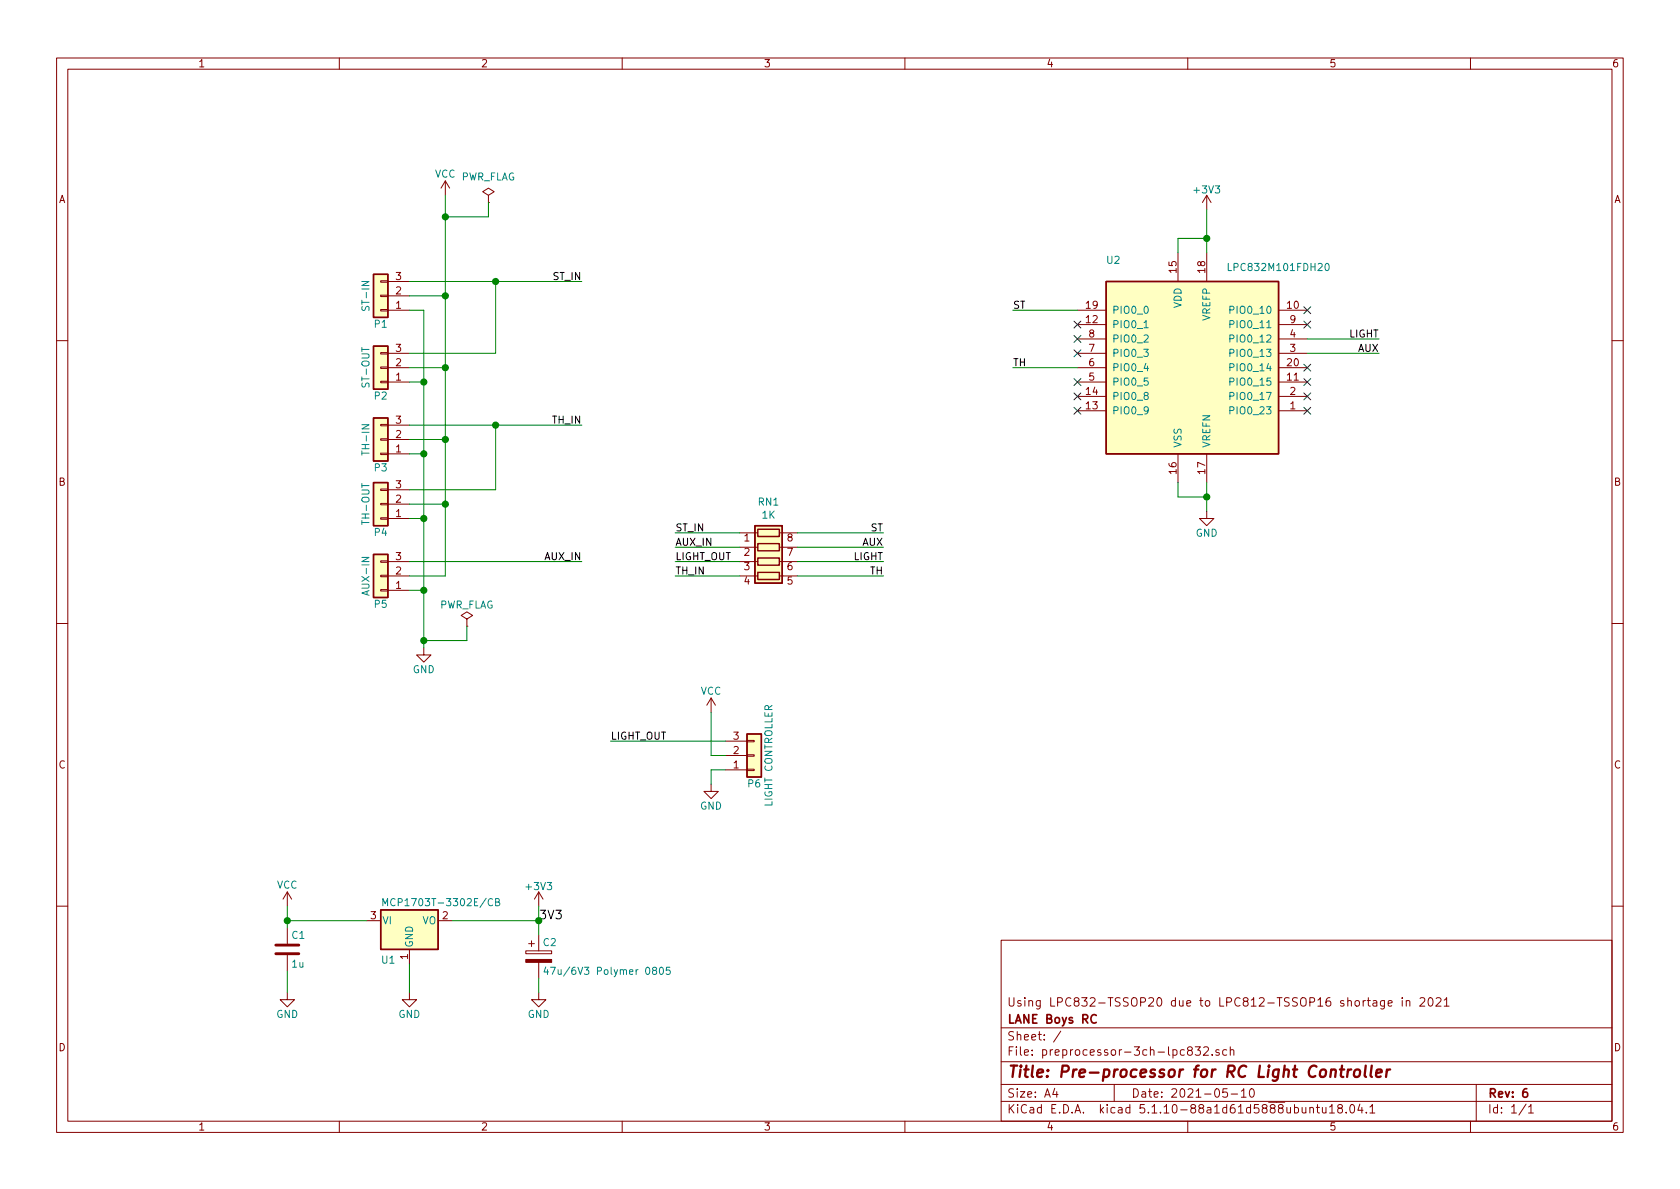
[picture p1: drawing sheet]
EESchema Schematic File Version 4
EELAYER 30 0
EELAYER END
$Descr A4 11693 8268
encoding utf-8
Sheet 1 1
Title "Pre-processor for RC Light Controller"
Date "2021-05-10"
Rev "6"
Comp "LANE Boys RC"
Comment1 "Using LPC832-TSSOP20 due to LPC812-TSSOP16 shortage in 2021"
Comment2 ""
Comment3 ""
Comment4 ""
$EndDescr
$Comp
L Regulator_Linear:MCP1703A-3302_SOT23 U1
U 1 1
P 2850 6400
F 0 "U1" H 2650 6100 50  0000 L BNN
F 1 "MCP1703T-3302E/CB" H 2650 6500 50  0000 L BNN
F 2 "Package_TO_SOT_SMD:SOT-23W" H 3000 5950 30  0001 C CNN
F 3 "" H 2850 6400 60  0000 C CNN
	1    2850 6400
	1    0    0    -1  
$EndComp
$Comp
L Connector_Generic:Conn_01x03 P1
U 1 1
P 2650 2050
F 0 "P1" H 2650 2250 50  0000 C CNN
F 1 "ST-IN" V 2750 2050 50  0000 C CNN
F 2 "Pin_Headers:Pin_Header_Straight_1x03_Pitch2.54mm" H 2650 2050 50  0001 C CNN
F 3 "" H 2650 2050 50  0000 C CNN
	1    2650 2050
	-1   0    0    1   
$EndComp
$Comp
L Connector_Generic:Conn_01x03 P2
U 1 1
P 2650 2550
F 0 "P2" H 2650 2750 50  0000 C CNN
F 1 "ST-OUT" V 2750 2550 50  0000 C CNN
F 2 "Pin_Headers:Pin_Header_Straight_1x03_Pitch2.54mm" H 2650 2550 50  0001 C CNN
F 3 "" H 2650 2550 50  0000 C CNN
	1    2650 2550
	-1   0    0    1   
$EndComp
$Comp
L Connector_Generic:Conn_01x03 P3
U 1 1
P 2650 3050
F 0 "P3" H 2650 3250 50  0000 C CNN
F 1 "TH-IN" V 2750 3050 50  0000 C CNN
F 2 "Pin_Headers:Pin_Header_Straight_1x03_Pitch2.54mm" H 2650 3050 50  0001 C CNN
F 3 "" H 2650 3050 50  0000 C CNN
	1    2650 3050
	-1   0    0    1   
$EndComp
$Comp
L Connector_Generic:Conn_01x03 P4
U 1 1
P 2650 3500
F 0 "P4" H 2650 3700 50  0000 C CNN
F 1 "TH-OUT" V 2750 3500 50  0000 C CNN
F 2 "Pin_Headers:Pin_Header_Straight_1x03_Pitch2.54mm" H 2650 3500 50  0001 C CNN
F 3 "" H 2650 3500 50  0000 C CNN
	1    2650 3500
	-1   0    0    1   
$EndComp
$Comp
L Connector_Generic:Conn_01x03 P5
U 1 1
P 2650 4000
F 0 "P5" H 2650 4200 50  0000 C CNN
F 1 "AUX-IN" V 2750 4000 50  0000 C CNN
F 2 "Pin_Headers:Pin_Header_Straight_1x03_Pitch2.54mm" H 2650 4000 50  0001 C CNN
F 3 "" H 2650 4000 50  0000 C CNN
	1    2650 4000
	-1   0    0    1   
$EndComp
$Comp
L Connector_Generic:Conn_01x03 P6
U 1 1
P 5250 5250
F 0 "P6" H 5250 5450 50  0000 C CNN
F 1 "LIGHT CONTROLLER" V 5350 5250 50  0000 C CNN
F 2 "Pin_Headers:Pin_Header_Straight_1x03_Pitch2.54mm" H 5250 5250 50  0001 C CNN
F 3 "" H 5250 5250 50  0000 C CNN
	1    5250 5250
	1    0    0    1   
$EndComp
$Comp
L power:GND #PWR01
U 1 1
P 2950 4500
F 0 "#PWR01" H 2950 4250 50  0001 C CNN
F 1 "GND" H 2950 4350 50  0000 C CNN
F 2 "" H 2950 4500 50  0000 C CNN
F 3 "" H 2950 4500 50  0000 C CNN
	1    2950 4500
	1    0    0    -1  
$EndComp
$Comp
L power:GND #PWR02
U 1 1
P 2000 6900
F 0 "#PWR02" H 2000 6650 50  0001 C CNN
F 1 "GND" H 2000 6750 50  0000 C CNN
F 2 "" H 2000 6900 50  0000 C CNN
F 3 "" H 2000 6900 50  0000 C CNN
	1    2000 6900
	1    0    0    -1  
$EndComp
$Comp
L power:GND #PWR03
U 1 1
P 8400 3550
F 0 "#PWR03" H 8400 3300 50  0001 C CNN
F 1 "GND" H 8400 3400 50  0000 C CNN
F 2 "" H 8400 3550 50  0000 C CNN
F 3 "" H 8400 3550 50  0000 C CNN
	1    8400 3550
	1    0    0    -1  
$EndComp
$Comp
L power:+3V3 #PWR04
U 1 1
P 8400 1450
F 0 "#PWR04" H 8400 1300 50  0001 C CNN
F 1 "+3V3" H 8400 1590 50  0000 C CNN
F 2 "" H 8400 1450 50  0000 C CNN
F 3 "" H 8400 1450 50  0000 C CNN
	1    8400 1450
	1    0    0    -1  
$EndComp
$Comp
L power:VCC #PWR05
U 1 1
P 3100 1350
F 0 "#PWR05" H 3100 1200 50  0001 C CNN
F 1 "VCC" H 3100 1500 50  0000 C CNN
F 2 "" H 3100 1350 50  0000 C CNN
F 3 "" H 3100 1350 50  0000 C CNN
	1    3100 1350
	1    0    0    -1  
$EndComp
$Comp
L power:VCC #PWR06
U 1 1
P 2000 6300
F 0 "#PWR06" H 2000 6150 50  0001 C CNN
F 1 "VCC" H 2000 6450 50  0000 C CNN
F 2 "" H 2000 6300 50  0000 C CNN
F 3 "" H 2000 6300 50  0000 C CNN
	1    2000 6300
	1    0    0    -1  
$EndComp
$Comp
L Device:C C1
U 1 1
P 2000 6600
F 0 "C1" H 2025 6700 50  0000 L CNN
F 1 "1u" H 2025 6500 50  0000 L CNN
F 2 "Capacitor_SMD:C_0805_2012Metric_Pad1.15x1.40mm_HandSolder" H 2038 6450 50  0001 C CNN
F 3 "" H 2000 6600 50  0000 C CNN
	1    2000 6600
	1    0    0    -1  
$EndComp
$Comp
L power:GND #PWR07
U 1 1
P 2850 6900
F 0 "#PWR07" H 2850 6650 50  0001 C CNN
F 1 "GND" H 2850 6750 50  0000 C CNN
F 2 "" H 2850 6900 50  0000 C CNN
F 3 "" H 2850 6900 50  0000 C CNN
	1    2850 6900
	1    0    0    -1  
$EndComp
Wire Wire Line
	2000 6300 2000 6400
Wire Wire Line
	2000 6750 2000 6900
Connection ~ 2000 6400
Wire Wire Line
	2850 6700 2850 6900
$Comp
L Device:CP C2
U 1 1
P 3750 6650
F 0 "C2" H 3775 6750 50  0000 L CNN
F 1 "47u/6V3 Polymer 0805" H 3775 6550 50  0000 L CNN
F 2 "Capacitor_SMD:C_0805_2012Metric_Pad1.15x1.40mm_HandSolder" H 3788 6500 50  0001 C CNN
F 3 "" H 3750 6650 50  0000 C CNN
	1    3750 6650
	1    0    0    -1  
$EndComp
$Comp
L power:+3V3 #PWR08
U 1 1
P 3750 6300
F 0 "#PWR08" H 3750 6150 50  0001 C CNN
F 1 "+3V3" H 3750 6440 50  0000 C CNN
F 2 "" H 3750 6300 50  0000 C CNN
F 3 "" H 3750 6300 50  0000 C CNN
	1    3750 6300
	1    0    0    -1  
$EndComp
$Comp
L power:GND #PWR09
U 1 1
P 3750 6900
F 0 "#PWR09" H 3750 6650 50  0001 C CNN
F 1 "GND" H 3750 6750 50  0000 C CNN
F 2 "" H 3750 6900 50  0000 C CNN
F 3 "" H 3750 6900 50  0000 C CNN
	1    3750 6900
	1    0    0    -1  
$EndComp
Wire Wire Line
	3750 6800 3750 6900
Wire Wire Line
	3750 6300 3750 6400
Connection ~ 3750 6400
Wire Wire Line
	3100 2050 2850 2050
Wire Wire Line
	3100 1350 3100 1500
Wire Wire Line
	3100 2550 2850 2550
Connection ~ 3100 2050
Wire Wire Line
	3100 3050 2850 3050
Connection ~ 3100 2550
Wire Wire Line
	3100 3500 2850 3500
Connection ~ 3100 3050
Wire Wire Line
	3100 4000 2850 4000
Connection ~ 3100 3500
Wire Wire Line
	2950 4100 2850 4100
Wire Wire Line
	2950 2150 2950 2650
Wire Wire Line
	2850 3600 2950 3600
Connection ~ 2950 4100
Wire Wire Line
	2850 3150 2950 3150
Connection ~ 2950 3600
Wire Wire Line
	2850 2650 2950 2650
Connection ~ 2950 3150
Wire Wire Line
	2850 2150 2950 2150
Connection ~ 2950 2650
$Comp
L power:VCC #PWR010
U 1 1
P 4950 4950
F 0 "#PWR010" H 4950 4800 50  0001 C CNN
F 1 "VCC" H 4950 5100 50  0000 C CNN
F 2 "" H 4950 4950 50  0000 C CNN
F 3 "" H 4950 4950 50  0000 C CNN
	1    4950 4950
	1    0    0    -1  
$EndComp
$Comp
L power:GND #PWR011
U 1 1
P 4950 5450
F 0 "#PWR011" H 4950 5200 50  0001 C CNN
F 1 "GND" H 4950 5300 50  0000 C CNN
F 2 "" H 4950 5450 50  0000 C CNN
F 3 "" H 4950 5450 50  0000 C CNN
	1    4950 5450
	1    0    0    -1  
$EndComp
Wire Wire Line
	5050 5250 4950 5250
Wire Wire Line
	4950 5250 4950 4950
Wire Wire Line
	5050 5350 4950 5350
Wire Wire Line
	4950 5350 4950 5450
Wire Wire Line
	2850 1950 3450 1950
Wire Wire Line
	2850 2950 3450 2950
Wire Wire Line
	2850 2450 3450 2450
Wire Wire Line
	3450 2450 3450 1950
Connection ~ 3450 1950
Wire Wire Line
	2850 3400 3450 3400
Wire Wire Line
	3450 3400 3450 2950
$Comp
L power:PWR_FLAG #FLG012
U 1 1
P 3400 1400
F 0 "#FLG012" H 3400 1495 50  0001 C CNN
F 1 "PWR_FLAG" H 3400 1580 50  0000 C CNN
F 2 "" H 3400 1400 50  0000 C CNN
F 3 "" H 3400 1400 50  0000 C CNN
	1    3400 1400
	1    0    0    -1  
$EndComp
Wire Wire Line
	3400 1400 3400 1500
Wire Wire Line
	3400 1500 3100 1500
Connection ~ 3100 1500
Text Label 4050 3900 2    50   ~ 0
AUX_IN
Text Label 4050 2950 2    50   ~ 0
TH_IN
Text Label 4050 1950 2    50   ~ 0
ST_IN
Text Label 3750 6400 0    60   ~ 0
3V3
Wire Wire Line
	2850 3900 4050 3900
$Comp
L power:PWR_FLAG #FLG013
U 1 1
P 3250 4350
F 0 "#FLG013" H 3250 4425 50  0001 C CNN
F 1 "PWR_FLAG" H 3250 4500 50  0000 C CNN
F 2 "" H 3250 4350 50  0001 C CNN
F 3 "" H 3250 4350 50  0001 C CNN
	1    3250 4350
	1    0    0    -1  
$EndComp
Wire Wire Line
	3250 4350 3250 4450
Wire Wire Line
	3250 4450 2950 4450
Connection ~ 2950 4450
Wire Wire Line
	2000 6400 2000 6450
Wire Wire Line
	3750 6400 3750 6500
Wire Wire Line
	3100 2050 3100 2550
Wire Wire Line
	3100 2550 3100 3050
Wire Wire Line
	3100 3050 3100 3500
Wire Wire Line
	3100 3500 3100 4000
Wire Wire Line
	2950 4100 2950 4450
Wire Wire Line
	2950 3600 2950 4100
Wire Wire Line
	2950 3150 2950 3600
Wire Wire Line
	2950 2650 2950 3150
Wire Wire Line
	3450 1950 4050 1950
Wire Wire Line
	3100 1500 3100 2050
Wire Wire Line
	2950 4450 2950 4500
$Comp
L Device:R_Pack04 RN1
U 1 1
P 5350 3900
F 0 "RN1" V 4933 3900 50  0000 C CNN
F 1 "1K" V 5024 3900 50  0000 C CNN
F 2 "Resistor_SMD:R_Array_Convex_4x0603" V 5625 3900 50  0001 C CNN
F 3 "~" H 5350 3900 50  0001 C CNN
	1    5350 3900
	0    1    1    0   
$EndComp
Wire Wire Line
	3450 2950 4050 2950
Connection ~ 3450 2950
Text Label 4250 5150 0    50   ~ 0
LIGHT_OUT
Wire Wire Line
	5550 3700 6150 3700
Text Label 6150 3700 2    50   ~ 0
ST
Wire Wire Line
	5550 3800 6150 3800
Text Label 6150 4000 2    50   ~ 0
TH
Wire Wire Line
	5550 3900 6150 3900
Text Label 6150 3800 2    50   ~ 0
AUX
Wire Wire Line
	5550 4000 6150 4000
Text Label 6150 3900 2    50   ~ 0
LIGHT
Wire Wire Line
	3150 6400 3750 6400
Wire Wire Line
	2000 6400 2550 6400
Wire Wire Line
	7050 2150 7500 2150
Text Label 7050 2150 0    50   ~ 0
ST
Wire Wire Line
	7050 2550 7500 2550
Text Label 7050 2550 0    50   ~ 0
TH
Wire Wire Line
	9100 2350 9600 2350
Text Label 9600 2350 2    50   ~ 0
LIGHT
Wire Wire Line
	9100 2450 9600 2450
Text Label 9600 2450 2    50   ~ 0
AUX
Wire Wire Line
	4250 5150 5050 5150
Wire Wire Line
	4700 3700 5150 3700
Wire Wire Line
	4700 3800 5150 3800
Wire Wire Line
	4700 3900 5150 3900
Wire Wire Line
	4700 4000 5150 4000
Text Label 4700 3800 0    50   ~ 0
AUX_IN
Text Label 4700 4000 0    50   ~ 0
TH_IN
Text Label 4700 3900 0    50   ~ 0
LIGHT_OUT
Text Label 4700 3700 0    50   ~ 0
ST_IN
$Comp
L MCU_NXP_LPC:LPC832M101FDH20 U2
U 1 1
P 8300 2550
F 0 "U2" H 7750 3300 50  0000 C CNN
F 1 "LPC832M101FDH20" H 8900 3250 50  0000 C CNN
F 2 "Package_SO:TSSOP-20_4.4x6.5mm_P0.65mm" H 9350 3300 50  0001 C CNN
F 3 "http://www.nxp.com/documents/data_sheet/LPC83X.pdf" H 8450 3200 50  0001 L CNN
	1    8300 2550
	1    0    0    -1  
$EndComp
Wire Wire Line
	8400 3350 8400 3450
Wire Wire Line
	8200 3350 8200 3450
Wire Wire Line
	8200 3450 8400 3450
Connection ~ 8400 3450
Wire Wire Line
	8400 3450 8400 3550
Wire Wire Line
	8400 1450 8400 1650
Wire Wire Line
	8200 1750 8200 1650
Wire Wire Line
	8200 1650 8400 1650
Connection ~ 8400 1650
Wire Wire Line
	8400 1650 8400 1750
NoConn ~ 7500 2250
NoConn ~ 7500 2350
NoConn ~ 7500 2450
NoConn ~ 7500 2650
NoConn ~ 7500 2750
NoConn ~ 7500 2850
NoConn ~ 9100 2850
NoConn ~ 9100 2750
NoConn ~ 9100 2650
NoConn ~ 9100 2550
NoConn ~ 9100 2250
NoConn ~ 9100 2150
$EndSCHEMATC
